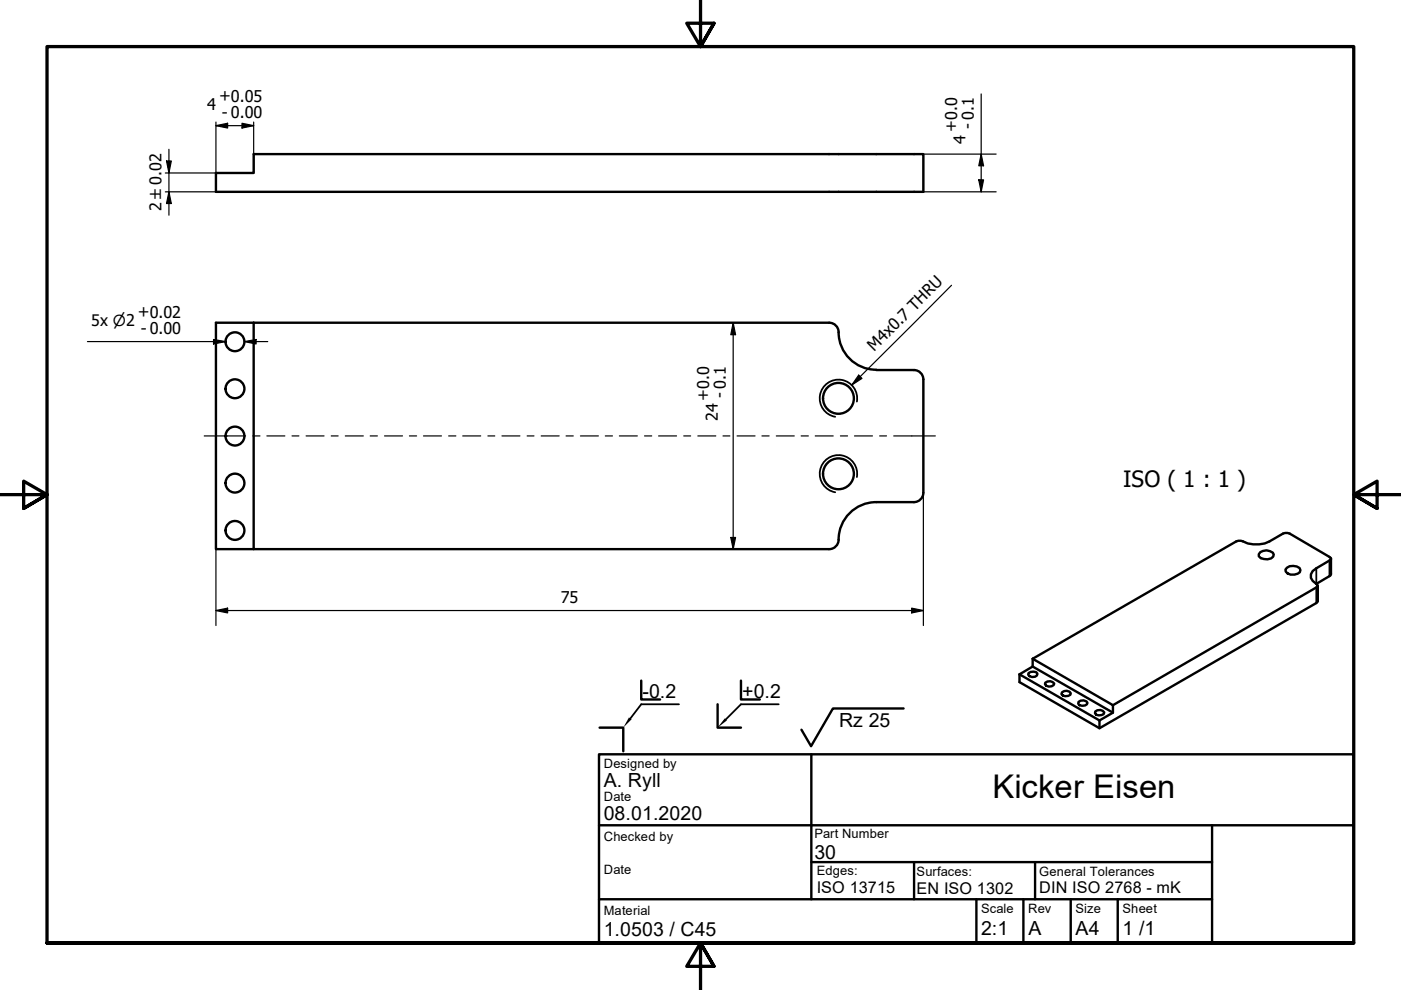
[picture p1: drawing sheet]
<svg xmlns="http://www.w3.org/2000/svg" width="297mm" height="210mm" viewBox="0 0 297 210" stroke-linecap="round" stroke-linejoin="round" font-family="sans-serif">
<!-- layer: Sichtbar (ISO) -->
<g fill="none" stroke="#000" stroke-width=".51">
<path d="M45.8 36.7h8v-4h142v8h-150zM53.8 68.4v48h-8v-48h130M175.8 68.4a2 2 0 0 1 2 2 8 8 0 0 0 8 8M185.8 78.5h8a2 2 0 0 1 2 2M195.8 80.4v24M53.8 116.4h122M195.8 104.5a2 2 0 0 1-2 2h-8a8.1 8.1 0 0 0-8.1 8.5 2 2 0 0 1-1.9 1.4M267.2 117.1a2.01 2.01 0 0 1 2.9 .5 1.49 1.49 0 0 1-2.1 .9l-.7-.2-.4-.3v-.5zM282.2 118.5l-.1 3.5-3 1.8M218.9 139.7v1.6l-2.7 1.7M218.9 139.7l17.1 9.8v1.6l-2.9 1.7M272.9 120.4a2.36 2.36 0 0 1 2.6 0l.2 .5a1.6 1.6 0 0 1-2.1 .9l-.6-.2-.4-.4-.1-.5z"/>
<path d="M279.1 123.8l-.8-.6a1.65 1.65 0 0 1 .8-2.7l2.8-1.7 .3-.2v-.3l-8.8-5.2-.4-.1-1 .1-2.8 1.7a6.8 6.8 0 0 1-6.1-.1l-1 .1-43.2 24.9M279.1 123.8l.2 .3v.2l-.2 .3-43.1 24.9M279.4 124.2v3.3l-.3 .4-46 26.5-16.9-9.8v-1.6M216.2 143l16.9 9.8M218.1 142.7a1.36 1.36 0 0 1 1.9 .1l-.2 .4a1.23 1.23 0 0 1-1.8-.2zM218.9 141.3l17.1 9.8M221.6 144.8a1.29 1.29 0 0 1 1.9 .1 1.11 1.11 0 0 1-1.9 .2zM225.2 146.8a1.23 1.23 0 0 1 1.8 .2l-.1 .3a1.36 1.36 0 0 1-1.9-.1zM228.7 148.8a1.29 1.29 0 0 1 1.9 .2 1.11 1.11 0 0 1-2 .2zM232.2 150.8a1.29 1.29 0 0 1 1.9 .2l-.1 .4a1.37 1.37 0 0 1-1.8-.2zM233.1 152.8v1.6"/>
<circle cx="49.8" cy="72.5" r="2"/>
<circle cx="49.8" cy="82.4" r="2"/>
<circle cx="49.8" cy="92.5" r="2"/>
<circle cx="177.8" cy="84.5" r="3.3"/>
<circle cx="49.8" cy="112.5" r="2"/>
<circle cx="49.8" cy="102.4" r="2"/>
<circle cx="177.8" cy="100.5" r="3.3"/>
</g>
<!-- layer: Sichtbar schmal (ISO) -->
<path d="M181.7 85.1a4 4 0 0 0-3.2-4.5 4 4 0 0 0-4.6 3.2 4 4 0 0 0 3.2 4.6M181.7 101.2a4 4 0 0 0-3.2-4.6 4 4 0 0 0-4.6 3.2 4 4 0 0 0 3.2 4.6M281.9 118.8v3.3M279.1 120.5v3.3M279.1 124.6v3.3" fill="none" stroke="#000" stroke-width=".38"/>
<!-- layer: Schraffur (ISO) -->
<path d="M133.3 152.1l.6 .4-1.8 1.8zM153.7 152.3l.4 .5-2 1.5z" fill="#000"/>
<!-- layer: Rahmen (ISO) -->
<path d="M148.5 -.1v10l-2.9-5h5.8l-2.9 5 2.9-5M0 104.9h10l-5-2.9v5.8l5-2.9-5 2.9M297 104.9h-10l5-2.9v5.8l-5-2.9 5 2.9M10 199.9v-190h277v190h-277h277M151.4 204.9l-2.9-5 2.9 5h-5.8l2.9-5v10" fill="none" stroke="#000" stroke-width=".7"/>
<!-- layer: Titel (ISO) -->
<g fill="none" stroke="#000" stroke-width=".51">
<path d="M127 159.9h160v40h-160zM127.1 154.3h5v5M136 144.3v4h4M152.1 149.3v5h5M157.1 144.3v4h4M172 159.9v30.8h85v-15.7M191.6 150.2h-15l-4.6 8-2.1-3.5M127 175h160M127 190.7h45M172 182.8h85M193.8 182.8v7.9M207 190.7v9.2"/>
<path d="M217 190.7v9.2M219.5 182.8v7.9M227 190.7v9.2M237 190.7v9.2M257 190.7v9.2"/>
</g>
<path d="M144 149.3h-8l-2.3 3M165.1 149.3h-8l-3.2 3.3" fill="none" stroke="#000" stroke-width=".38"/>
<g fill="none" stroke="#000" stroke-width=".25">
<path d="M208 19.9v20.8M35.3 34.1h1l-.5 2.6zM35.8 31.7v13.9M45.8 26.6l2.5-.5v1zM45.8 25.9v10.8h-10.7M45.8 26.6h8M51.3 26.1l2.5 .5-2.5 .5zM53.8 25.9v10.8M175.8 32.7h35.4M207.5 38.1h1l-.5 2.6zM208 32.7l.5 2.5h-1zM35.1 40.7h10.7"/>
<path d="M35.8 40.7l.5 2.5h-1zM175.8 40.7h35.4M18.5 72.4h29.3h-2.5M45.3 72l2.5 .4-2.5 .5zM51.8 72.4l2.5-.4v.9zM51.8 72.4h5M155.4 68.4l.6 2.6h-1.1zM155.4 68.4v48M45.8 116.4v16.2M154.9 114h1.1l-.6 2.4zM195.8 104.4v28.2M45.8 129.4l2.5-.5v1.1z"/>
<path d="M45.8 129.4h150M193.3 128.9l2.5 .5-2.5 .6z"/>
</g>
<g fill="#000">
<path d="M35.3 34.1h1l-.5 2.6z" fill-rule="evenodd"/>
<path d="M45.8 26.6l2.5-.5v1z" fill-rule="evenodd"/>
<path d="M51.3 26.1l2.5 .5-2.5 .5z" fill-rule="evenodd"/>
<path d="M207.5 38.1h1l-.5 2.6z" fill-rule="evenodd"/>
<path d="M208 32.7l.5 2.5h-1z" fill-rule="evenodd"/>
<path d="M35.8 40.7l.5 2.5h-1z" fill-rule="evenodd"/>
<path d="M45.3 72l2.5 .4-2.5 .5z" fill-rule="evenodd"/>
<path d="M51.8 72.4l2.5-.4v.9z" fill-rule="evenodd"/>
<path d="M155.4 68.4l.6 2.6h-1.1z" fill-rule="evenodd"/>
<path d="M154.9 114h1.1l-.6 2.4z" fill-rule="evenodd"/>
<path d="M45.8 129.4l2.5-.5v1.1z" fill-rule="evenodd"/>
<path d="M193.3 128.9l2.5 .5-2.5 .6z" fill-rule="evenodd"/>
</g>
<!-- layer: Mittellinie (ISO) -->
<g fill="none" stroke="#000" stroke-width=".25">
<path d="M43.3 92.4h8.8M53.6 92.4h1.5M56.6 92.4h3.8M61.9 92.4h1.5M64.9 92.4h3.8M70.2 92.4h1.5M73.2 92.4h3.8M78.5 92.4h1.5M81.5 92.4h3.8M86.8 92.4h1.5M89.8 92.4h3.8M95.1 92.4h1.5"/>
<path d="M98.1 92.4h3.8M103.4 92.4h1.5M106.4 92.4h3.8M111.8 92.4h1.4M114.7 92.4h3.9M120 92.4h1.5M123.1 92.4h3.8M128.3 92.4h1.6M131.3 92.4h3.8M136.7 92.4h1.5M139.6 92.4h3.8M145 92.4h1.4"/>
<path d="M148 92.4h3.8M153.3 92.4h1.4M156.3 92.4h3.8M161.5 92.4h1.6M164.6 92.4h3.8M169.9 92.4h1.5M172.8 92.4h3.9M178.2 92.4h1.5M181.2 92.4h3.8M186.5 92.4h1.5M189.5 92.4h8.8"/>
</g>
<!-- layer: Symbol (ISO) -->
<path d="M182.1 79.5l.7 .7-2.2 1.4zM201.7 60.5l-21.1 21.1" fill="none" stroke="#000" stroke-width=".25"/>
<path d="M182.1 79.5l.7 .7-2.2 1.4z" fill-rule="evenodd" fill="#000"/>
<text font-size="6.9" x="210.4" y="169.2">Kicker Eisen</text>
<text font-size="4.8" x="238.1" y="103.2">ISO ( 1 : 1 )</text>
<g font-size="4.1">
<text x="136.2" y="148">-0.2</text>
<text x="157.4" y="148">+0.2</text>
<text x="177.9" y="154.1">Rz 25</text>
<text x="128" y="166.9">A. Ryll</text>
<text x="128" y="173.9">08.01.2020</text>
<text x="172.7" y="182">30</text>
<text x="128" y="198.5">1.0503 / C45</text>
<text x="208" y="198.3">2:1</text>
<text x="218.1" y="198.2">A</text>
<text x="228" y="198.2">A4</text>
<text x="238" y="198.3">1 /1</text>
</g>
<g font-size="3.4">
<text x="43.9" y="23.3">4</text>
<text x="46.5" y="21.4">+0.05</text>
<text x="47.1" y="24.9">- 0.00</text>
<text x="202.8" y="28" transform="rotate(-90 202.8 28)">+0.0</text>
<text x="206.3" y="27.3" transform="rotate(-90 206.3 27.3)">- 0.1</text>
<text x="204.7" y="30.5" transform="rotate(-90 204.7 30.5)">4</text>
<text x="34.2" y="44.7" transform="rotate(-90 34.2 44.7)">2 ±0.02</text>
<text x="19.3" y="69.2">5x ⌀2</text>
<text x="29.2" y="67.2">+0.02</text>
<text x="29.8" y="70.7">- 0.00</text>
<text x="185.4" y="74.6" transform="rotate(-45 185.4 74.6)">M4x0.7 THRU</text>
<text x="150.2" y="84.9" transform="rotate(-90 150.2 84.9)">+0.0</text>
<text x="152.2" y="89.3" transform="rotate(-90 152.2 89.3)">24</text>
<text x="153.7" y="84.3" transform="rotate(-90 153.7 84.3)">- 0.1</text>
<text x="118.9" y="127.9">75</text>
<text x="173.2" y="189.3">ISO 13715</text>
<text x="194.3" y="189.5">EN ISO 1302</text>
<text x="220.3" y="189.4">DIN ISO 2768 - mK</text>
</g>
<g font-size="2.7">
<text x="128" y="162.9">Designed by</text>
<text x="128" y="169.9">Date</text>
<text x="128" y="178.4">Checked by</text>
<text x="172.7" y="177.7">Part Number</text>
<text x="128" y="185.4">Date</text>
<text x="173.2" y="185.6">Edges:</text>
<text x="194.3" y="185.7">Surfaces:</text>
<text x="220.3" y="185.6">General Tolerances</text>
<text x="128" y="193.9">Material</text>
<text x="208" y="193.6">Scale</text>
<text x="218" y="193.6">Rev</text>
<text x="228" y="193.6">Size</text>
<text x="238" y="193.6">Sheet</text>
</g>
</svg>
